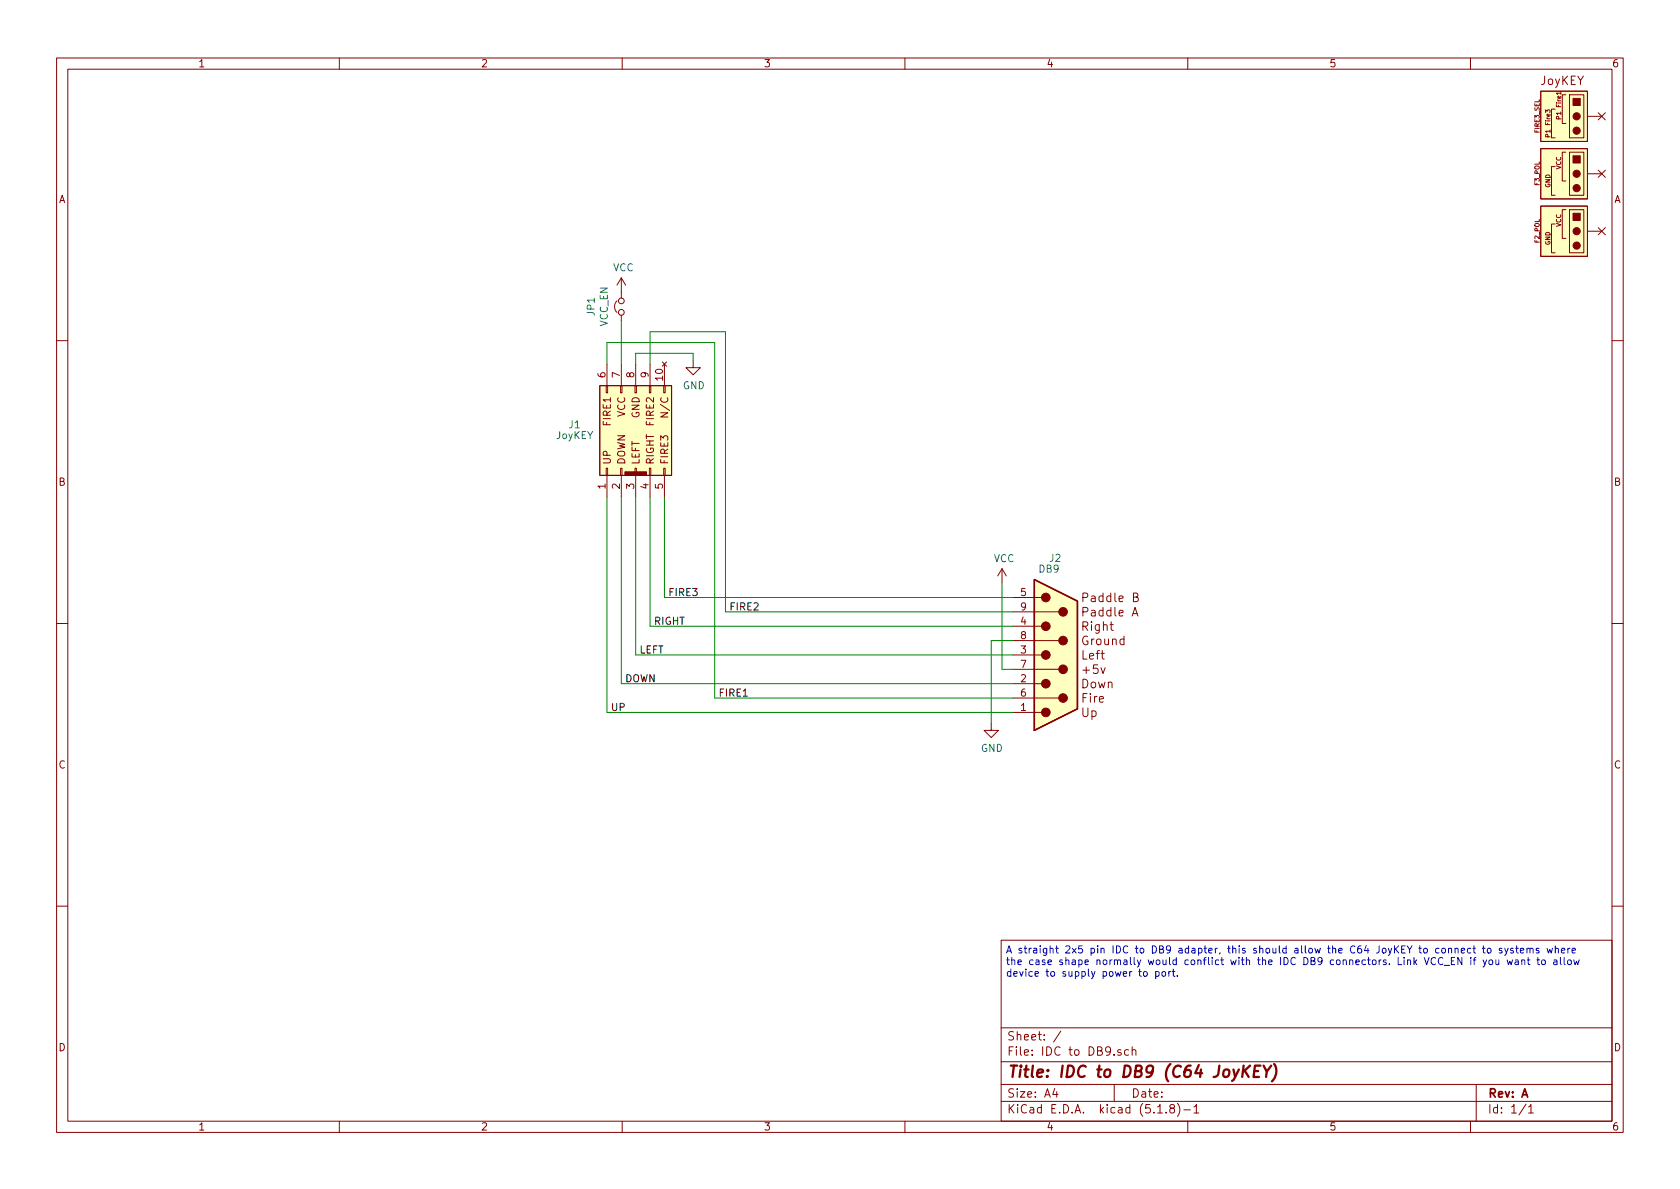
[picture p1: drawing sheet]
EESchema Schematic File Version 4
EELAYER 30 0
EELAYER END
$Descr A4 11693 8268
encoding utf-8
Sheet 1 1
Title "IDC to DB9 (C64 JoyKEY)"
Date ""
Rev "A"
Comp ""
Comment1 ""
Comment2 ""
Comment3 ""
Comment4 ""
$EndDescr
$Comp
L c64_idc:C64_IDC2 J1
U 1 1
P 4425 3000
F 0 "J1" V 4475 3425 50  0000 C CNN
F 1 "JoyKEY" V 4400 3425 50  0000 C CNN
F 2 "C64 IDC:IDC_Joystick" H 4425 3000 50  0001 C CNN
F 3 "~" H 4425 3000 50  0001 C CNN
	1    4425 3000
	0    -1   -1   0   
$EndComp
$Comp
L atari_joystick:Atari_Port J2
U 1 1
P 7350 4550
F 0 "J2" H 7300 5225 50  0000 L CNN
F 1 "DB9" H 7225 5150 50  0000 L CNN
F 2 "RND_DSUB:DSUB-9_Female_Edge" H 7350 4550 50  0001 C CNN
F 3 "" H 7350 4550 50  0001 C CNN
	1    7350 4550
	1    0    0    -1  
$EndComp
$Comp
L power:GND #PWR02
U 1 1
P 6900 5025
F 0 "#PWR02" H 6900 4775 50  0001 C CNN
F 1 "GND" H 6905 4852 50  0000 C CNN
F 2 "" H 6900 5025 50  0001 C CNN
F 3 "" H 6900 5025 50  0001 C CNN
	1    6900 5025
	1    0    0    -1  
$EndComp
$Comp
L power:GND #PWR01
U 1 1
P 4825 2500
F 0 "#PWR01" H 4825 2250 50  0001 C CNN
F 1 "GND" H 4830 2327 50  0000 C CNN
F 2 "" H 4825 2500 50  0001 C CNN
F 3 "" H 4825 2500 50  0001 C CNN
	1    4825 2500
	1    0    0    -1  
$EndComp
Text Notes 7000 6800 0    50   ~ 0
A straight 2x5 pin IDC to DB9 adapter, this should allow the C64 JoyKEY to connect to systems where\nthe case shape normally would conflict with the IDC DB9 connectors. Link VCC_EN if you want to allow\ndevice to supply power to port.
$Comp
L joykey_jumpers:JUMPER_SETTINGS_1 #1
U 1 1
P 10975 700
F 0 "#1" H 10875 825 50  0001 C CNN
F 1 "JUMPER_SETTINGS_1" H 10850 -450 50  0001 C CNN
F 2 "" H 10975 525 50  0001 C CNN
F 3 "~" H 10975 525 50  0001 C CNN
	1    10975 700 
	1    0    0    -1  
$EndComp
$Comp
L joykey_jumpers:JUMPER_NOT_CONNECTED #3
U 1 1
P 10975 1200
F 0 "#3" H 10975 1125 50  0001 C CNN
F 1 "JUMPER_NOT_CONNECTED" H 10975 1300 50  0001 C CNN
F 2 "" H 10975 1200 50  0001 C CNN
F 3 "" H 10975 1200 50  0001 C CNN
	1    10975 1200
	1    0    0    -1  
$EndComp
$Comp
L joykey_jumpers:JUMPER_NOT_CONNECTED #2
U 1 1
P 10975 800
F 0 "#2" H 10975 725 50  0001 C CNN
F 1 "JUMPER_NOT_CONNECTED" H 10975 900 50  0001 C CNN
F 2 "" H 10975 800 50  0001 C CNN
F 3 "" H 10975 800 50  0001 C CNN
	1    10975 800 
	1    0    0    -1  
$EndComp
Text Label 4450 4550 0    50   ~ 0
LEFT
Text Label 4550 4350 0    50   ~ 0
RIGHT
Text Label 4250 4950 0    50   ~ 0
UP
Text Label 4350 4750 0    50   ~ 0
DOWN
$Comp
L joykey_jumpers:JUMPER_NOT_CONNECTED #4
U 1 1
P 10975 1600
F 0 "#4" H 10975 1525 50  0001 C CNN
F 1 "JUMPER_NOT_CONNECTED" H 10975 1700 50  0001 C CNN
F 2 "" H 10975 1600 50  0001 C CNN
F 3 "" H 10975 1600 50  0001 C CNN
	1    10975 1600
	1    0    0    -1  
$EndComp
Text Label 5000 4850 0    50   ~ 0
FIRE1
Wire Wire Line
	4425 2525 4425 2450
Wire Wire Line
	4425 2450 4825 2450
Wire Wire Line
	4825 2450 4825 2500
$Comp
L power:VCC #PWR0101
U 1 1
P 6975 4050
F 0 "#PWR0101" H 6975 3900 50  0001 C CNN
F 1 "VCC" H 6990 4223 50  0000 C CNN
F 2 "" H 6975 4050 50  0001 C CNN
F 3 "" H 6975 4050 50  0001 C CNN
	1    6975 4050
	1    0    0    -1  
$EndComp
$Comp
L power:VCC #PWR0102
U 1 1
P 4325 2025
F 0 "#PWR0102" H 4325 1875 50  0001 C CNN
F 1 "VCC" H 4340 2198 50  0000 C CNN
F 2 "" H 4325 2025 50  0001 C CNN
F 3 "" H 4325 2025 50  0001 C CNN
	1    4325 2025
	1    0    0    -1  
$EndComp
Wire Wire Line
	4325 2225 4325 2525
Wire Wire Line
	4625 3450 4625 4150
Wire Wire Line
	4625 4150 7050 4150
Wire Wire Line
	4525 3450 4525 4350
Wire Wire Line
	4525 4350 7050 4350
Wire Wire Line
	4425 3450 4425 4550
Wire Wire Line
	4425 4550 7050 4550
Wire Wire Line
	4325 3450 4325 4750
Wire Wire Line
	4325 4750 7050 4750
Wire Wire Line
	4225 3450 4225 4950
Wire Wire Line
	4225 4950 7050 4950
Wire Wire Line
	4525 2300 5050 2300
Wire Wire Line
	5050 2300 5050 4250
Wire Wire Line
	5050 4250 7050 4250
Wire Wire Line
	4525 2300 4525 2525
Wire Wire Line
	4225 2375 4975 2375
Wire Wire Line
	4975 2375 4975 4850
Wire Wire Line
	4225 2375 4225 2525
Wire Wire Line
	4975 4850 7050 4850
Text Label 5075 4250 0    50   ~ 0
FIRE2
Text Label 4650 4150 0    50   ~ 0
FIRE3
Wire Wire Line
	6900 4450 7050 4450
Wire Wire Line
	6900 4450 6900 5025
Wire Wire Line
	7050 4650 6975 4650
Wire Wire Line
	6975 4050 6975 4650
$Comp
L Device:Jumper_NC_Small JP1
U 1 1
P 4325 2125
F 0 "JP1" H 4325 2337 50  0000 C CNN
F 1 "VCC_EN" H 4325 2246 50  0000 C CNN
F 2 "solder_bridge:bridge" H 4325 2125 50  0001 C CNN
F 3 "~" H 4325 2125 50  0001 C CNN
	1    4325 2125
	0    -1   -1   0   
$EndComp
$EndSCHEMATC
